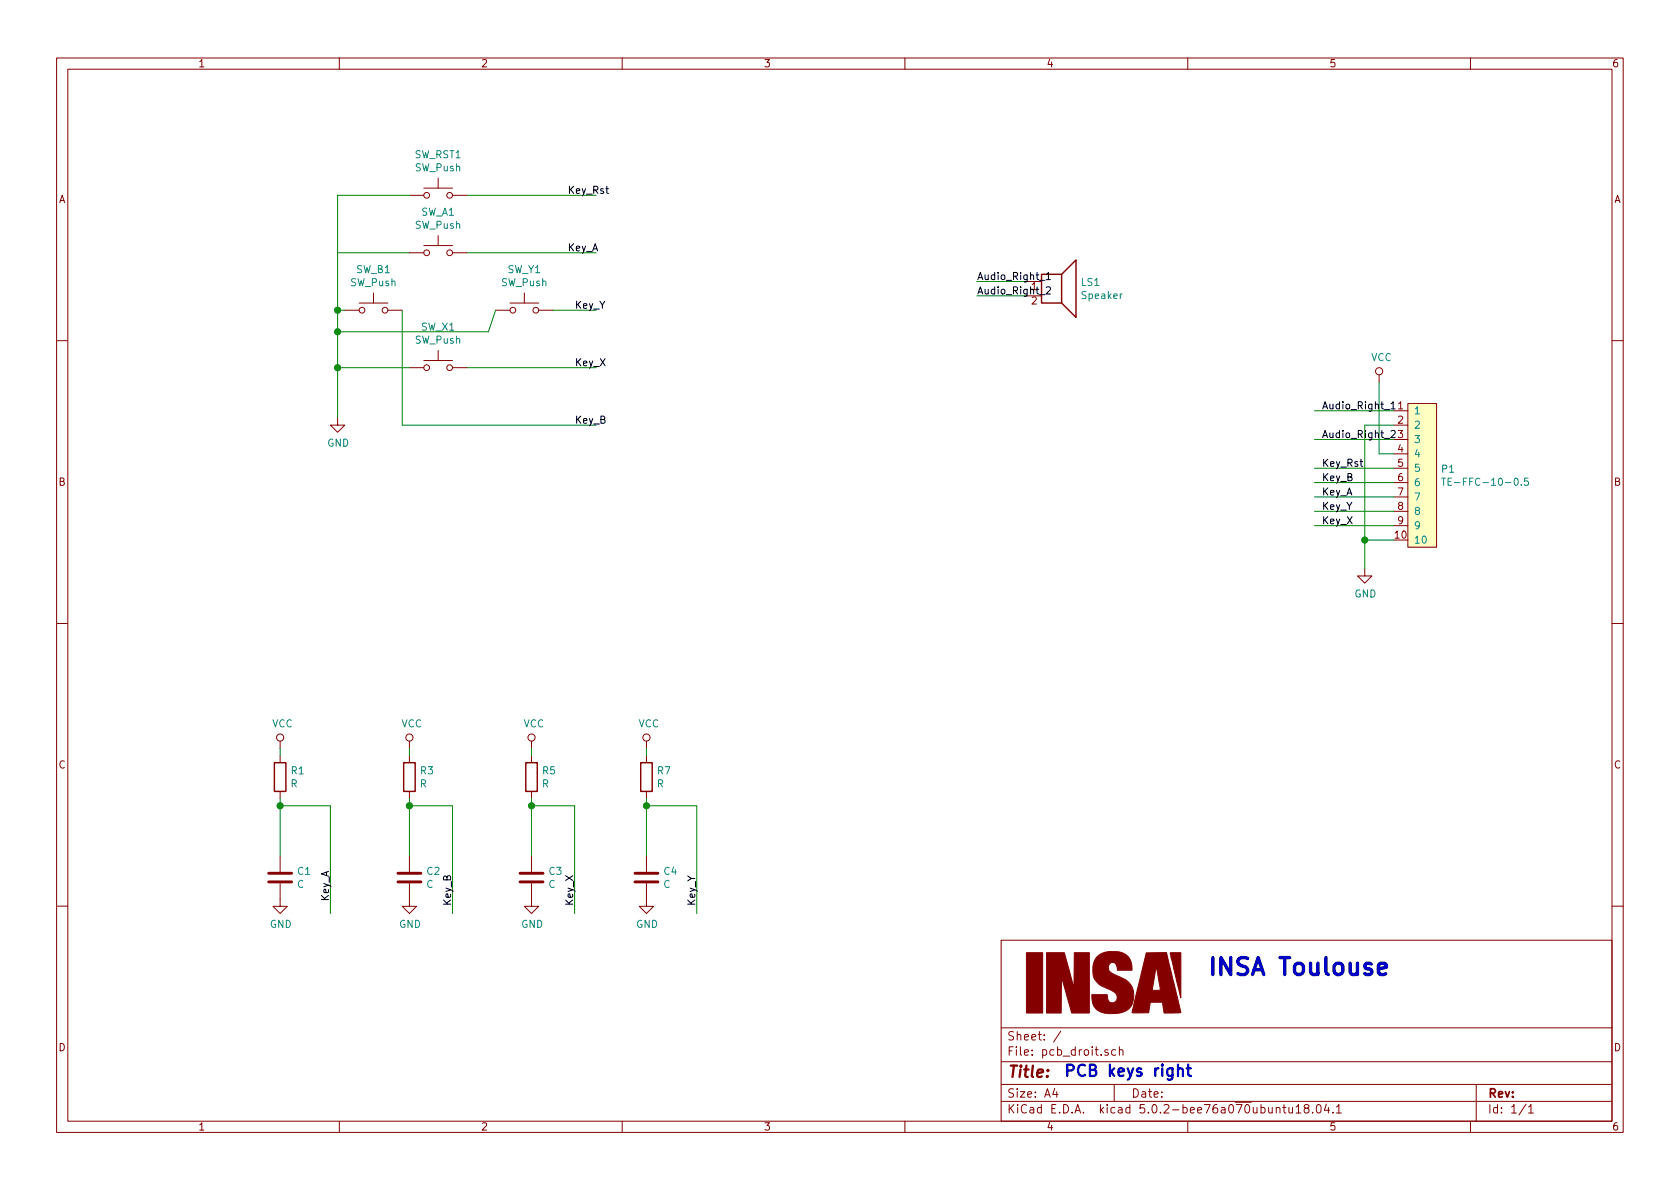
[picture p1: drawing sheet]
<svg xmlns="http://www.w3.org/2000/svg" width="297mm" height="210mm" viewBox="0 0 297 210" stroke-linecap="round" stroke-linejoin="round" font-family="sans-serif">
<g fill="none" stroke="#840000" stroke-width=".18">
<path d="M10 10.3h277v189.9h-277zM12 12.2h273v186.1h-273zM60 10.3v1.9M110 10.3v1.9M160 10.3v1.9M210 10.3v1.9M260 10.3v1.9M72.4 34.5h2.5M74.9 33.3h5.1M77.5 31.5v1.8M80 34.5h2.5M61 54.9h2.5"/>
<path d="M63.5 53.6h5.1M66 51.8v1.8M68.6 54.9h2.5M72.4 44.7h2.5M74.9 43.4h5.1M77.5 41.7v1.7M80 44.7h2.5M87.6 54.9h2.6M90.2 53.6h5M92.7 51.8v1.8M95.2 54.9h2.6M10 60.2h2"/>
<path d="M59.7 73.9v1.3h1.3l-1.3 1.2-1.3-1.2h1.3M72.4 65h2.5M74.9 63.7h5.1M77.5 62v1.7M80 65h2.5M243.8 66.3v1.3M246.4 72.6h2.5M246.4 75.2h2.5M246.4 77.7h2.5M248.9 71.4h5.1v25.4h-5.1zM285 60.2h2M246.4 80.3h2.5"/>
<path d="M246.4 82.8h2.5M246.4 85.3h2.5M246.4 87.9h2.5M246.4 90.4h2.5M246.4 93h2.5M10 110.3h2M241.3 100.6v1.2h1.3l-1.3 1.3-1.3-1.3h1.3M285 110.3h2M49.5 131.1v1.2M49.5 133.6v1.3M49.5 139.9v1.3M72.4 131.1v1.2"/>
<path d="M72.4 133.6v1.3M72.4 139.9v1.3M94 131.1v1.2M94 133.6v1.3M94 139.9v1.3M114.3 131.1v1.2M114.3 133.6v1.3M114.3 139.9v1.3M49.5 156.2v4.1h1.3l-1.3 1.2-1.2-1.2h1.2M49.5 151.4v2.8M72.4 156.2v4.1h1.3l-1.3 1.2-1.3-1.2h1.3M72.4 151.4v2.8"/>
<path d="M94 156.2v4.1h1.2l-1.2 1.2-1.3-1.2h1.3M94 151.4v2.8M114.3 156.2v4.1h1.3l-1.3 1.2-1.3-1.2h1.3M114.3 151.4v2.8M10 160.2h2M177 166.3h108v32h-108zM285 160.2h2M60 198.3v1.9M110 198.3v1.9M160 198.3v1.9M177 194.8h108M177 191.8h108"/>
<path d="M177 187.8h108M177 181.8h108M186.5 192.5l-.4 1h1M186.8 193v1M187.6 182.3l-1.3 2M195.9 185.7a.37 .37 0 0 0-.6 .1l.1 .2 .5 .2 .1 .1-.2 .3-.5-.1M197 191.8v3M197.3 185.7l-.5-.1-.3 .3 .1 .6 .2 .1 .5-.1M197.9 185.7h.1a.37 .37 0 0 1 .6 .1v.8M197.9 185.1v1.5M210 198.3v1.9M226.8 195.8h.6"/>
<path d="M227 195.3v1.3l.4 .2M227.9 195.8v.9l.4 .1 .2-.1M228.5 195.8v1M229.2 195.8l.4-.5v1.5M229.2 196.8h.8M230.9 196l-.2-.2-.1-.2 .3-.3h.3l.2 .3v.2l-.7 .2a.48 .48 0 0 0 0 .7l.2 .1 .5-.1a.48 .48 0 0 0-.2-.7M232.1 196.7v.1M232.9 195.5l.3-.2a.94 .94 0 0 1 0 1.5l-.4-.3-.1-.6zM234.5 195.2l-.3 1.1h.9M234.9 195.8v1M235.7 196.7v.1M236.3 195.8l.4-.5v1.5"/>
<path d="M236.3 196.8h.9M260 198.3v1.9M261 191.8v6.5M269.8 195.2l-1.2 2M270.3 195.8l.4-.5v1.5M270.3 196.8h.8"/>
<circle cx="75.4" cy="34.5" r=".51"/>
<circle cx="79.5" cy="34.5" r=".51"/>
<circle cx="64" cy="54.9" r=".51"/>
<circle cx="68.1" cy="54.9" r=".51"/>
<circle cx="75.4" cy="44.7" r=".51"/>
<circle cx="79.5" cy="44.7" r=".51"/>
<circle cx="90.7" cy="54.9" r=".51"/>
<circle cx="94.7" cy="54.9" r=".51"/>
<circle cx="75.4" cy="65" r=".51"/>
<circle cx="79.5" cy="65" r=".51"/>
<circle cx="243.8" cy="65.7" r=".63"/>
<circle cx="49.5" cy="130.4" r=".63"/>
<circle cx="72.4" cy="130.4" r=".63"/>
<circle cx="94" cy="130.4" r=".63"/>
<circle cx="114.3" cy="130.4" r=".63"/>
</g>
<path d="M248.9 71.4h5.1v25.4h-5.1z" fill="#ffffc2" stroke="#ffffc2" stroke-width=".18"/>
<path d="M254.9 84.6h.7M255.2 84.6v1.2M256 85.2h.5M256.6 84.6h-.6v1.2h.6M270.2 84.6h-.6l-.1 .6 .5-.2 .3 .3v.3l-.3 .2-.5-.1" fill="none" stroke="#008484" stroke-width=".18"/>
<g fill="none" stroke="#008400" stroke-width=".18">
<path d="M72.4 34.5h-12.7v39.4M82.5 34.5h22.9M59.7 44.7h12.7M59.7 54.9h1.3M71.1 54.9v20.3h34.3M82.5 44.7h22.9M87.6 54.9l-1.2 3.8h-26.7M97.8 54.9h7.6M172.7 49.8h8.9M172.7 52.3h8.9M59.7 65h12.7M82.5 65h22.9"/>
<path d="M232.4 77.7h14M232.4 72.6h14M243.8 67.6v12.7h2.6M246.4 75.2h-5.1v25.4M232.4 93h14M232.4 90.4h14M232.4 87.9h14M232.4 85.3h14M232.4 82.8h14M241.3 95.5h5.1M49.5 132.3v1.3M72.4 132.3v1.3"/>
<path d="M94 132.3v1.3M114.3 132.3v1.3M49.5 141.2v10.2M49.5 142.5h8.9v19M72.4 141.2v10.2M72.4 142.5h7.6v19M94 141.2v10.2M94 142.5h7.6v19M114.3 141.2v10.2M114.3 142.5h8.9v19"/>
</g>
<g fill="#008400" stroke="#008400" stroke-width=".25">
<circle cx="241.3" cy="95.5" r=".51"/>
<circle cx="59.7" cy="54.9" r=".51"/>
<circle cx="59.7" cy="58.7" r=".51"/>
<circle cx="59.7" cy="65" r=".51"/>
<circle cx="114.3" cy="142.5" r=".51"/>
<circle cx="94" cy="142.5" r=".51"/>
<circle cx="72.4" cy="142.5" r=".51"/>
<circle cx="49.5" cy="142.5" r=".51"/>
</g>
<path d="M183.8 49.6h1M185 48.5l.4-.3v1.2M185 50.8l.5-.1 .2 .4v.2l-.8 .7h.8M185 49.4h.7M244.8 72.4h.9M245.9 76.2l.6-.1 .2 .4-.1 .2-.7 .7h.8M245.9 71.4l.4-.4v1.3M245.9 72.3h.8" fill="none" stroke="#000" stroke-width=".18"/>
<path d="M47.5 156h4.1M47.5 154.4h4.1M70.4 156h4M70.4 154.4h4M91.9 156h4.1M91.9 154.4h4.1M112.3 156h4M112.3 154.4h4" fill="none" stroke="#840000" stroke-width=".51"/>
<path d="M184.1 48.5h3.6v5.1h-3.6zM187.7 48.5l2.5-2.5v10.1l-2.5-2.5M48.5 134.9h2v5h-2zM71.4 134.9h2v5h-2zM93 134.9h2v5h-2zM113.3 134.9h2v5h-2z" fill="none" stroke="#840000" stroke-width=".25"/>
<g fill="#840000" stroke="#840000" stroke-width=".18">
<path d="M193.9 169.2a4.5 4.5 0 0 1 5.2-.4 3 3 0 0 1 1.1 2.8h-2.6v-.2a.97 .97 0 0 0-1.1-1.2 1.15 1.15 0 0 0-.5 1.2 1.15 1.15 0 0 0 1 .9l.4 .2a4.1 4.1 0 0 1 3 2.8 3 3 0 0 1-2.1 3.8 6.7 6.7 0 0 1-4.1-.4 2.94 2.94 0 0 1-1.2-2.8h2.8v.4a.91 .91 0 0 0 1.2 1 .91 .91 0 0 0 .3-1.5 9.2 9.2 0 0 0-2.7-1.6 3.1 3.1 0 0 1-1.4-3.4l.2-.6z"/>
<path d="M181.5 168.5h2.9v10.6h-2.9z"/>
<path d="M185 168.5h3.2l1.7 6.2v-6.2h2.7v10.6h-3.1l-1.8-6.4-.1 6.4h-2.6z"/>
<path d="M202.7 168.5l3.5-.1 2.6 10.7h-3l-.3-1.9h-2.1l-.3 1.9-2.9-.1 .9-3.9h4.1l-.8-4.2-.7 4.2h-2.6z"/>
<path d="M206.9 168.5h1.9v7.9z"/>
</g>
<path d="M243.7 171.3l1.4-.3-.1-.5-.3-.2h-.6l-.2 .2-.2 .3v1.1l.2 .3 .2 .1h.6l.3-.1" fill="none" stroke="#0000c2" stroke-width=".61"/>
<path d="M208.3 189.1a.49 .49 0 0 1 .8 .1v1.1M209.8 188.9h.8M210.1 188.3v1.7l.1 .2 .4 .1" fill="none" stroke="#0000c2" stroke-width=".41"/>
<text font-size="4.2" fill="#0000c2" x="213.4" y="172.5">INSA Toulouse</text>
<text font-size="2.8" fill="#840000" x="178" y="190.5">Title:</text>
<text font-size="2.8" fill="#0000c2" x="188" y="190.4">PCB keys right</text>
<g font-size="2.1" fill="#840000">
<text x="178" y="184">Sheet: /</text>
<text x="178" y="186.7">File: pcb_droit.sch</text>
<text x="178" y="196.9">KiCad E.D.A. kicad 5.0.2-bee76a070ubuntu18.04.1</text>
<text x="178" y="194.1">Size: A4</text>
<text x="200" y="194.1">Date:</text>
<text x="263" y="194.1">Rev:</text>
<text x="263" y="196.9">Id: 1/1</text>
</g>
<g font-size="1.8" fill="#840000">
<text x="35" y="11.9">1</text>
<text x="85" y="11.9">2</text>
<text x="135" y="11.9">3</text>
<text x="185" y="11.9">4</text>
<text x="235" y="11.9">5</text>
<text x="285" y="11.9">6</text>
<text x="10.4" y="35.9">A</text>
<text x="285.4" y="35.9">A</text>
<text x="182.4" y="51.3">1</text>
<text x="182.4" y="53.8">2</text>
<text x="247.2" y="72.4">1</text>
<text x="247.2" y="74.9">2</text>
<text x="247.2" y="77.5">3</text>
<text x="247.2" y="80">4</text>
<text x="247.2" y="82.5">5</text>
<text x="10.4" y="85.9">B</text>
<text x="247.2" y="85.1">6</text>
<text x="247.2" y="87.6">7</text>
<text x="285.4" y="85.9">B</text>
<text x="246.7" y="95.2">10</text>
<text x="247.2" y="90.2">8</text>
<text x="247.2" y="92.7">9</text>
<text x="10.4" y="135.9">C</text>
<text x="285.4" y="135.9">C</text>
<text x="10.4" y="185.9">D</text>
<text x="285.4" y="185.9">D</text>
<text x="35" y="199.9">1</text>
<text x="85" y="199.9">2</text>
<text x="135" y="199.9">3</text>
<text x="185" y="199.9">4</text>
<text x="235" y="199.9">5</text>
<text x="285" y="199.9">6</text>
</g>
<g font-size="1.8" fill="#008484">
<text x="73.3" y="28">SW_RST1</text>
<text x="73.4" y="30.3">SW_Push</text>
<text x="73.4" y="40.5">SW_Push</text>
<text x="74.4" y="38.1">SW_A1</text>
<text x="62" y="50.6">SW_Push</text>
<text x="63" y="48.3">SW_B1</text>
<text x="88.6" y="50.6">SW_Push</text>
<text x="89.7" y="48.3">SW_Y1</text>
<text x="191.2" y="50.6">LS1</text>
<text x="191.4" y="52.9">Speaker</text>
<text x="74.5" y="58.5">SW_X1</text>
<text x="73.4" y="60.8">SW_Push</text>
<text x="242.4" y="63.8">VCC</text>
<text x="249.9" y="73.3">1</text>
<text x="249.9" y="75.8">2</text>
<text x="57.9" y="79">GND</text>
<text x="249.9" y="78.4">3</text>
<text x="249.9" y="80.9">4</text>
<text x="249.9" y="83.4">5</text>
<text x="255" y="83.6">P1</text>
<text x="249.9" y="86">6</text>
<text x="249.9" y="88.5">7</text>
<text x="256.7" y="85.9">TE-FFC-10-0.5</text>
<text x="249.9" y="91.1">8</text>
<text x="249.9" y="93.6">9</text>
<text x="249.9" y="96.1">10</text>
<text x="239.5" y="105.7">GND</text>
<text x="48.1" y="128.6">VCC</text>
<text x="71" y="128.6">VCC</text>
<text x="92.6" y="128.6">VCC</text>
<text x="112.9" y="128.6">VCC</text>
<text x="51.5" y="136.9">R1</text>
<text x="74.4" y="136.9">R3</text>
<text x="96" y="136.9">R5</text>
<text x="116.3" y="136.9">R7</text>
<text x="51.4" y="139.2">R</text>
<text x="74.2" y="139.2">R</text>
<text x="95.8" y="139.2">R</text>
<text x="116.2" y="139.2">R</text>
<text x="52.7" y="154.7">C1</text>
<text x="75.5" y="154.7">C2</text>
<text x="97.1" y="154.7">C3</text>
<text x="117.4" y="154.7">C4</text>
<text x="52.5" y="157">C</text>
<text x="75.4" y="157">C</text>
<text x="97" y="157">C</text>
<text x="117.3" y="157">C</text>
<text x="47.7" y="164.1">GND</text>
<text x="70.6" y="164.1">GND</text>
<text x="92.2" y="164.1">GND</text>
<text x="112.5" y="164.1">GND</text>
</g>
<g font-size="1.8">
<text x="100.3" y="34.3">Key_Rst</text>
<text x="100.3" y="44.4">Key_A</text>
<text x="172.7" y="49.5">Audio_Right_1</text>
<text x="172.7" y="52.1">Audio_Right_2</text>
<text x="101.6" y="54.6">Key_Y</text>
<text x="101.6" y="64.8">Key_X</text>
<text x="101.6" y="74.9">Key_B</text>
<text x="233.7" y="77.5">Audio_Right_2</text>
<text x="233.7" y="72.4">Audio_Right_1</text>
<text x="233.7" y="82.5">Key_Rst</text>
<text x="233.7" y="87.6">Key_A</text>
<text x="233.7" y="85.1">Key_B</text>
<text x="233.7" y="92.7">Key_X</text>
<text x="233.7" y="90.2">Key_Y</text>
<text x="58.2" y="159.4" transform="rotate(-90 58.2 159.4)">Key_A</text>
<text x="79.8" y="160.3" transform="rotate(-90 79.8 160.3)">Key_B</text>
<text x="101.3" y="160.3" transform="rotate(-90 101.3 160.3)">Key_X</text>
<text x="122.9" y="160.3" transform="rotate(-90 122.9 160.3)">Key_Y</text>
</g>
</svg>
